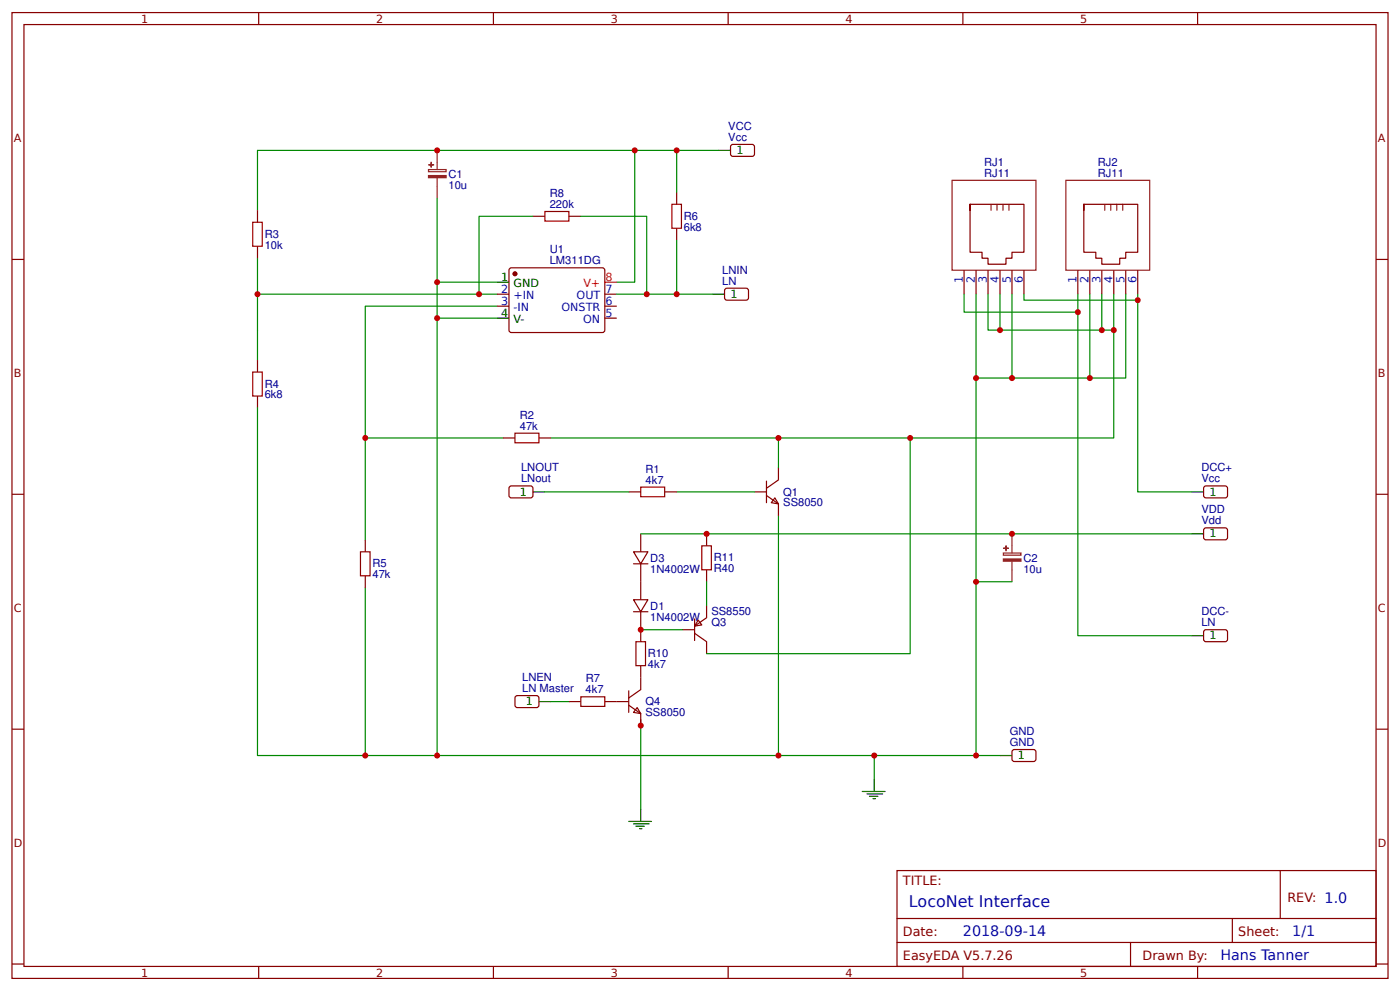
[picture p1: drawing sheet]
<svg xmlns="http://www.w3.org/2000/svg" width="309mm" height="219mm" viewBox="0 0 309 219" stroke-linecap="round" stroke-linejoin="round" font-family="sans-serif">
<g fill="none" stroke="#800" stroke-width=".26">
<path d="M2.6 2.8h304.1v213.2h-304.1zM5.3 5.4h298.7v208h-298.7zM57.1 2.8v2.6M109 2.8v2.6M160.9 2.8v2.6M212.7 2.8v2.6M264.6 2.8v2.6M161.7 32h4.7l.3 .4-.1 1.9-.4 .2h-4.5l-.3-.5v-1.6zM2.6 57.3h2.7M56.9 46.4v2.7M56.9 54.4v2.6M112.5 59.4l.5-.3 20.4 .1 .2 .5-.1 13.5-.4 .2-20.4-.1-.3-.4z"/>
<path d="M117.7 47.8h2.7M125.7 47.8h2.6M149.5 42.5v2.6M149.5 50.4v2.6M213 59.7v5.3M214.3 45.1h11.9v10.6h-2.6v1.3h-1.4v1.3h-3.9v-1.3h-1.3v-1.3h-2.7v-10.6v1.3M215.6 59.7v5.3M218.3 59.7v5.3M220.9 59.7v5.3M223.6 59.7v5.3M226.2 59.7v5.3M238.1 59.7v5.3"/>
<path d="M239.4 45.1h12v10.6h-2.7v1.3h-1.3v1.3h-4v-1.3h-1.3v-1.3h-2.7v-10.6v1.3M240.8 59.7v5.3M243.4 59.7v5.3M246.1 59.7v5.3M248.7 59.7v5.3M251.4 59.7v5.3M304 57.3h2.7M56.9 79.5v2.7M109.8 65h2.6M109.8 67.6h2.6M133.6 65h2.7M133.6 67.6h2.7"/>
<path d="M133.6 70.2h2.7M160.3 63.7h4.8l.3 .5-.1 1.8-.5 .3-4.5-.1-.2-.5v-1.5zM56.9 87.4v2.7M111.1 96.7h2.7M119.1 96.7h2.6M2.6 109.1h2.7M80.7 119.2v2.6M112.5 107.6l.5-.3 4.5 .1 .2 .4v1.9l-.5 .2h-4.5l-.3-.5zM138.9 108.6h2.7M141.6 117.9v3.9M146.8 108.6h2.7M156.1 117.9v2.6"/>
<path d="M166.7 108.6h2.6M169.3 109.4l2.7 1.9v2.6M169.3 106.2v4.8M171.2 109.9l.8 1.4-1.6-.3zM172 103.3v2.7l-2.7 1.8M266 107.6l.4-.3 4.5 .1 .3 .4-.1 1.9-.4 .2h-4.5l-.3-.5zM266 116.8l.4-.3 4.5 .1 .3 .5-.1 1.8-.4 .3-4.5-.1-.3-.4zM304 109.1h2.7M80.7 127.1v2.7M140 132.4h3.1l-1.5 2.7zM140 121.8h3.1l-1.5 2.7zM140 135.1h3.1"/>
<path d="M140 124.5h3.1M141.6 124.5v7.9M141.6 135.1v6.6M150.8 139h2.7M153.5 139.8l2.6 1.9v2.6M153.5 136.7v4.7M154.3 136.9l.7 1.1-1.5 .2zM156.1 125.8v2.7M156.1 133.7v2.7l-2.6 1.8M266 139.3l.4-.3 4.5 .1 .3 .5-.1 1.8-.4 .3-4.5-.1-.3-.4zM114 153.7h4.8l.3 .4-.1 1.9-.5 .2h-4.5l-.2-.5v-1.6zM125.7 154.9h2.6"/>
<path d="M133.6 154.9h5.3M138.9 155.7l2.7 1.9v2.6M138.9 152.5v4.8M140.8 156.2l.8 1.4-1.6-.3zM141.6 147v5.3l-2.7 1.8M2.6 161h2.7M223.6 165.8l.5-.3 4.5 .1 .3 .4-.1 1.9-.5 .2h-4.5l-.2-.5zM304 161h2.7M198.2 192.2h105.8v21.2h-105.8zM282.8 192.2v10.6M2.6 212.9h2.7M57.1 213.4v2.6"/>
<path d="M109 213.4v2.6M160.9 213.4v2.6M198.2 202.8h105.8M198.2 208.1h105.8M212.7 213.4v2.6M249.8 208.1v5.3M264.6 213.4v2.6M272.3 202.8v5.3M304 212.9h2.7"/>
</g>
<circle cx="113.8" cy="60.5" r=".4" fill="#800" stroke="#800" stroke-width=".26"/>
<g fill="none" stroke="#000" stroke-width=".26">
<path d="M158.7 33.2h2.7M109.8 62.3h2.6M109.8 70.2h2.6M157.4 65h2.7M117.7 108.6h2.7M263.3 108.6h2.6M263.3 117.9h2.6M119.1 154.9h2.6M263.3 140.4h2.6M141.6 178.7v2.7M190.5 174.8h5M191.6 175.3h3.4"/>
<path d="M192.1 175.8h1.8M192.9 176.3h.5M193.1 172.1v2.7M220.9 166.8h2.7M138.9 181.4h5M140 181.9h3.4M140.5 182.4h1.8M141.3 183h.5"/>
</g>
<path d="M133.6 62.3h2.7" fill="none" stroke="#f00" stroke-width=".26"/>
<g fill="none" stroke="#8d2323" stroke-width=".26">
<path d="M94.7 37.4h3.9v.5h-3.9zM96.6 33.2v4.2M96.6 39.3v4.5M210.3 39.8h18.6v19.9h-18.6zM235.5 39.8h18.5v19.9h-18.5zM218.9 45.1v1.3M220.3 45.1v1.3M221.6 45.1v1.3M222.9 45.1v1.3M244.1 45.1v1.3M245.4 45.1v1.3M246.7 45.1v1.3"/>
<path d="M248 45.1v1.3M223.6 117.9v4.2M221.7 122.1h3.9v.5h-3.9zM223.6 124v4.5"/>
</g>
<g fill="none" stroke="#080" stroke-width=".26">
<path d="M140.2 33.2h18.5M149.5 33.2v9.3M56.9 46.4v-13.2h83.3v29.1h-3.9M56.9 57v22.5M96.6 43.8v18.5M117.7 47.8h-11.9v17.2M128.3 47.8h14.6v17.2M149.5 53v12M56.9 65h52.9M96.6 70.2h13.2M109.8 62.3h-13.2v104.5M109.8 67.6h-29.1v51.6"/>
<path d="M136.3 65h21.1M213 65v3.9h25.1v-3.9M215.6 65v101.8h-22.5M218.3 65v7.9h25.1v-7.9M220.9 65v7.9M223.6 65v18.5h-8M226.2 65v1.3h25.2v-1.3M238.1 68.9v71.5h25.2M240.8 65v18.5h-17.2M243.4 72.9h2.7M246.1 65v31.7h-124.4M248.7 65v18.5h-7.9"/>
<path d="M251.4 66.3v42.3h11.9M56.9 90.1v76.7h115.1M80.7 96.7h30.4M172 96.7v6.6M201.1 96.7v47.6h-45M120.4 108.6h18.5M141.6 117.9h121.7M149.5 108.6h17.2M172 113.9v52.9h21.1v5.3M80.7 129.8v37M141.6 139h9.2M156.1 128.5v5.2"/>
<path d="M215.6 128.5h8M121.7 154.9h4M141.6 158.9v19.8M215.6 166.8h5.3"/>
</g>
<path d="M55.8 49.1h2.1v5.3h-2.1zM120.4 46.7h5.3v2.1h-5.3zM148.4 45.1h2.1v5.3h-2.1zM55.8 82.2h2.1v5.2h-2.1zM113.8 95.6h5.3v2.2h-5.3zM141.6 107.6h5.2v2.1h-5.2zM79.6 121.8h2.2v5.3h-2.2zM155 120.5h2.2v5.3h-2.2zM128.3 153.9h5.3v2.1h-5.3zM140.5 141.7h2.1v5.3h-2.1z" fill="none" stroke="#a00000" stroke-width=".26"/>
<g fill="#8d2323" stroke="#8d2323" stroke-width=".26">
<path d="M221.7 123.4h3.9v.5h-3.9z"/>
<path d="M221.7 121l1.1 .1z"/>
<path d="M222.2 120.5l.1 1.1z"/>
<path d="M94.7 38.8h3.9v.4h-3.9z"/>
<path d="M94.7 36.4h1.1z"/>
<path d="M95.2 35.9l.1 1z"/>
</g>
<g fill="#c00">
<circle cx="105.8" cy="65" r=".66"/>
<circle cx="96.6" cy="62.3" r=".66"/>
<circle cx="223.6" cy="117.9" r=".66"/>
<circle cx="201.1" cy="96.7" r=".66"/>
<circle cx="156.1" cy="117.9" r=".66"/>
<circle cx="149.5" cy="65" r=".66"/>
<circle cx="251.4" cy="66.3" r=".66"/>
<circle cx="140.2" cy="33.2" r=".66"/>
<circle cx="172" cy="166.8" r=".66"/>
<circle cx="193.1" cy="166.8" r=".66"/>
<circle cx="215.6" cy="83.5" r=".66"/>
<circle cx="246.1" cy="72.9" r=".66"/>
<circle cx="243.4" cy="72.9" r=".66"/>
<circle cx="240.8" cy="83.5" r=".66"/>
<circle cx="56.9" cy="65" r=".66"/>
<circle cx="80.7" cy="96.7" r=".66"/>
<circle cx="96.6" cy="70.2" r=".66"/>
<circle cx="172" cy="96.7" r=".66"/>
<circle cx="223.6" cy="83.5" r=".66"/>
<circle cx="220.9" cy="72.9" r=".66"/>
<circle cx="96.6" cy="166.8" r=".66"/>
<circle cx="80.7" cy="166.8" r=".66"/>
<circle cx="215.6" cy="166.8" r=".66"/>
<circle cx="238.1" cy="68.9" r=".66"/>
<circle cx="149.5" cy="33.2" r=".66"/>
<circle cx="141.6" cy="139" r=".66"/>
<circle cx="141.6" cy="160.2" r=".66"/>
<circle cx="96.6" cy="33.2" r=".66"/>
<circle cx="215.6" cy="128.5" r=".66"/>
<circle cx="142.9" cy="65" r=".66"/>
</g>
<text font-size="3.5" fill="#00f" x="200.8" y="200.2">LocoNet Interface</text>
<g font-size="3.2" fill="#00f">
<text x="212.7" y="206.8">2018-09-14</text>
<text x="285.5" y="206.8">1/1</text>
<text x="269.6" y="212.1">Hans Tanner</text>
</g>
<g font-size="2.8" fill="#800">
<text x="199.5" y="195.4">TITLE:</text>
<text x="284.4" y="199.1">REV: 1.0</text>
<text x="199.5" y="206.8">Date:</text>
<text x="273.6" y="206.8">Sheet:</text>
<text x="199.5" y="212.1">EasyEDA V5.7.26</text>
<text x="252.4" y="212.1">Drawn By:</text>
</g>
<g font-size="2.5" fill="#800">
<text x="31.2" y="5">1</text>
<text x="83.1" y="5">2</text>
<text x="134.9" y="5">3</text>
<text x="186.8" y="5">4</text>
<text x="238.7" y="5">5</text>
<text x="3" y="31.4">A</text>
<text x="304.4" y="31.4">A</text>
<text x="3" y="83.2">B</text>
<text x="304.4" y="83.2">B</text>
<text x="3" y="135.1">C</text>
<text x="304.4" y="135.1">C</text>
<text x="3" y="186.9">D</text>
<text x="304.4" y="186.9">D</text>
<text x="31.2" y="215.6">1</text>
<text x="83.1" y="215.6">2</text>
<text x="134.9" y="215.6">3</text>
<text x="186.8" y="215.6">4</text>
<text x="238.7" y="215.6">5</text>
</g>
<g font-size="2.5" fill="#000080">
<text x="160.9" y="28.6">VCC</text>
<text x="160.9" y="31.1">Vcc</text>
<text x="99.1" y="41.8">10u</text>
<text x="99.1" y="39.4">C1</text>
<text x="217.4" y="36.6">RJ1</text>
<text x="217.4" y="39">RJ11</text>
<text x="242.5" y="36.6">RJ2</text>
<text x="242.5" y="39">RJ11</text>
<text x="121.5" y="45.9">220k</text>
<text x="121.5" y="43.5">R8</text>
<text x="58.5" y="52.5">R3</text>
<text x="151.1" y="50.9">6k8</text>
<text x="151.1" y="48.6">R6</text>
<text x="58.5" y="54.9">10k</text>
<text x="121.5" y="58.3">LM311DG</text>
<text x="121.5" y="56">U1</text>
<text x="159.6" y="60.4">LNIN</text>
<text x="159.6" y="62.8">LN</text>
<text x="58.5" y="88">6k8</text>
<text x="58.5" y="85.6">R4</text>
<text x="114.8" y="94.9">47k</text>
<text x="114.8" y="92.5">R2</text>
<text x="115.1" y="106.5">LNout</text>
<text x="115.1" y="104.1">LNOUT</text>
<text x="142.6" y="106.8">4k7</text>
<text x="142.6" y="104.4">R1</text>
<text x="265.4" y="104.1">DCC+</text>
<text x="265.4" y="106.5">Vcc</text>
<text x="173" y="111.8">SS8050</text>
<text x="173" y="109.4">Q1</text>
<text x="265.4" y="113.3">VDD</text>
<text x="265.4" y="115.8">Vdd</text>
<text x="82.3" y="125.3">R5</text>
<text x="143.7" y="124">D3</text>
<text x="157.7" y="124">R11</text>
<text x="226.1" y="124">C2</text>
<text x="82.3" y="127.7">47k</text>
<text x="143.7" y="126.5">1N4002W</text>
<text x="157.7" y="126.3">R40</text>
<text x="226.1" y="126.5">10u</text>
<text x="143.7" y="137.1">1N4002W</text>
<text x="143.7" y="134.6">D1</text>
<text x="157.2" y="135.7">SS8550</text>
<text x="265.4" y="135.8">DCC-</text>
<text x="157.2" y="138.2">Q3</text>
<text x="265.4" y="138.2">LN</text>
<text x="143.1" y="147.5">4k7</text>
<text x="143.1" y="145.1">R10</text>
<text x="115.4" y="152.8">LN Master</text>
<text x="115.4" y="150.4">LNEN</text>
<text x="129.4" y="153.1">4k7</text>
<text x="129.4" y="150.7">R7</text>
<text x="142.6" y="155.7">Q4</text>
<text x="142.6" y="158.1">SS8050</text>
<text x="223.1" y="162.3">GND</text>
<text x="223.1" y="164.7">GND</text>
</g>
<g font-size="2.5">
<text x="162.7" y="34">1</text>
<text x="110.7" y="62">1</text>
<text x="113.4" y="63.4">GND</text>
<text x="161.4" y="65.7">1</text>
<text x="110.7" y="70">4</text>
<text x="113.4" y="71.3">V-</text>
<text x="114.8" y="109.4">1</text>
<text x="267.2" y="109.4">1</text>
<text x="267.2" y="118.7">1</text>
<text x="267.2" y="141.2">1</text>
<text x="116.2" y="155.7">1</text>
<text x="224.9" y="167.6">1</text>
</g>
<g font-size="2.5" fill="#00f">
<text x="110.7" y="64.7">2</text>
<text x="133.7" y="64.7">7</text>
<text x="212.7" y="62.6" transform="rotate(-90 212.7 62.6)">1</text>
<text x="215.4" y="62.6" transform="rotate(-90 215.4 62.6)">2</text>
<text x="218" y="62.6" transform="rotate(-90 218 62.6)">3</text>
<text x="220.7" y="62.6" transform="rotate(-90 220.7 62.6)">4</text>
<text x="223.3" y="62.6" transform="rotate(-90 223.3 62.6)">5</text>
<text x="226" y="62.6" transform="rotate(-90 226 62.6)">6</text>
<text x="237.9" y="62.6" transform="rotate(-90 237.9 62.6)">1</text>
<text x="240.5" y="62.6" transform="rotate(-90 240.5 62.6)">2</text>
<text x="243.2" y="62.6" transform="rotate(-90 243.2 62.6)">3</text>
<text x="245.8" y="62.6" transform="rotate(-90 245.8 62.6)">4</text>
<text x="248.4" y="62.6" transform="rotate(-90 248.4 62.6)">5</text>
<text x="251.1" y="62.6" transform="rotate(-90 251.1 62.6)">6</text>
<text x="110.7" y="67.3">3</text>
<text x="113.4" y="66">+IN</text>
<text x="113.4" y="68.7">-IN</text>
<text x="124.1" y="68.7">ONSTR</text>
<text x="127.4" y="66">OUT</text>
<text x="128.8" y="71.3">ON</text>
<text x="133.7" y="70">5</text>
<text x="133.7" y="67.3">6</text>
</g>
<g font-size="2.5" fill="#f00">
<text x="128.9" y="63.4">V+</text>
<text x="133.7" y="62">8</text>
</g>
</svg>
